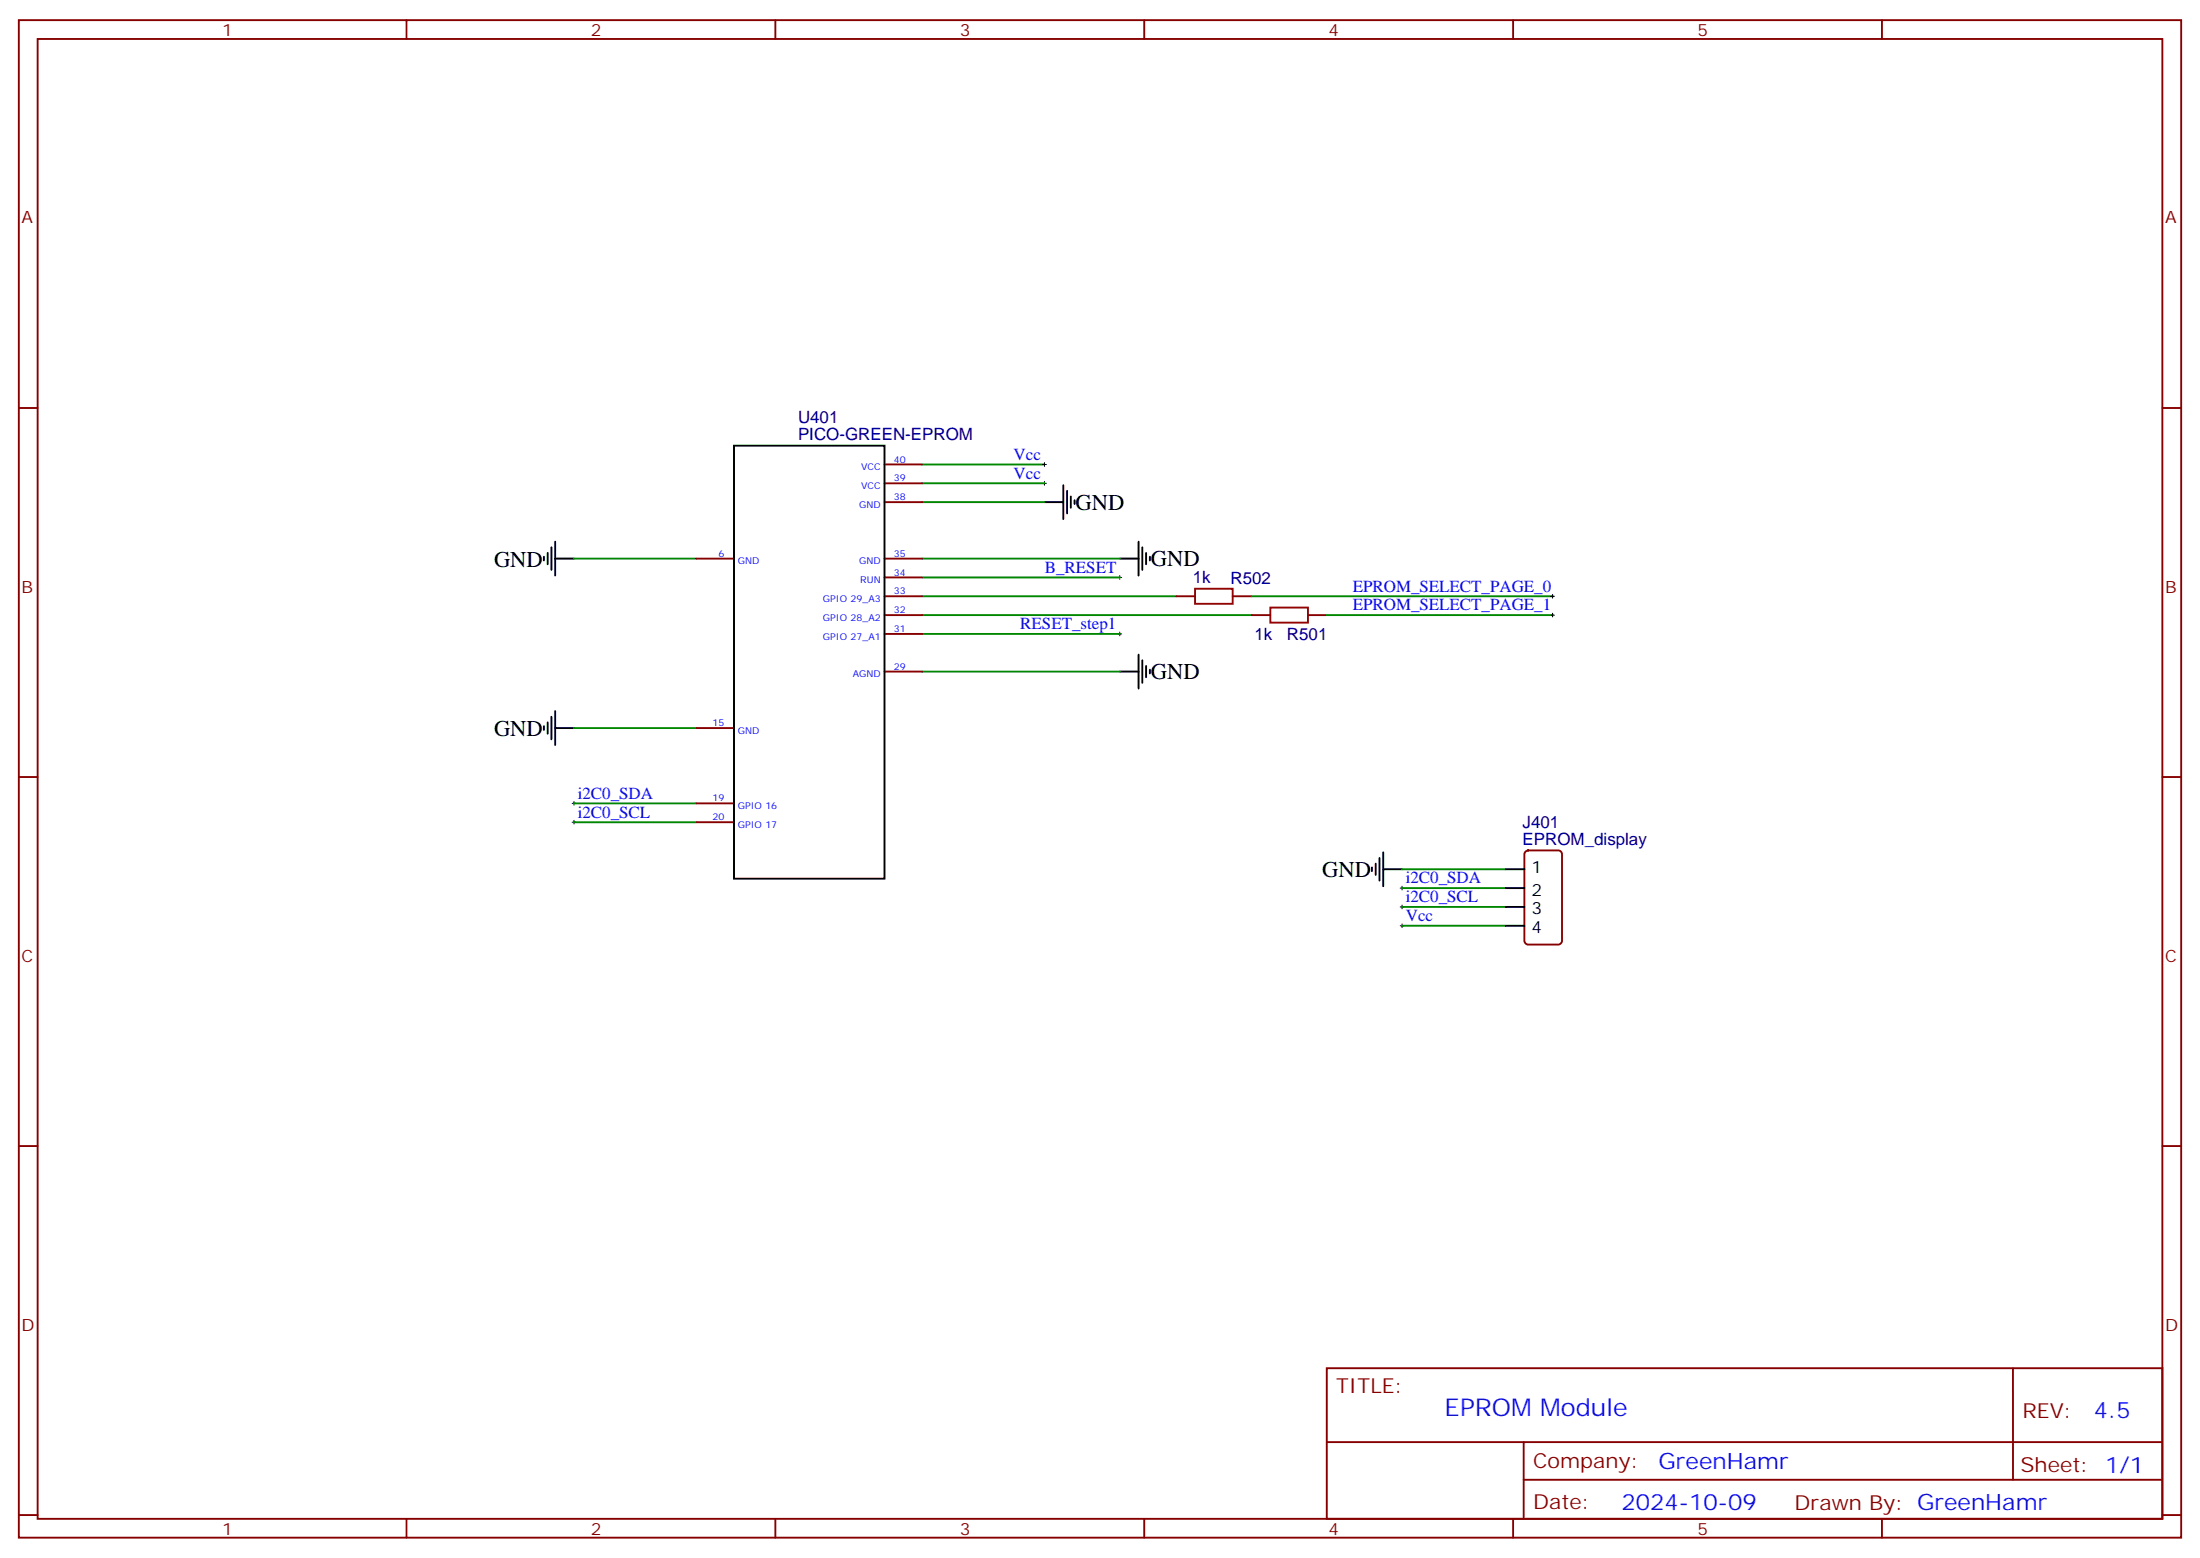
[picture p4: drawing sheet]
<svg xmlns="http://www.w3.org/2000/svg" width="412mm" height="292mm" viewBox="0 0 412 292" stroke-linecap="round" stroke-linejoin="round" font-family="sans-serif">
<g fill="none" stroke="#870000" stroke-width=".35">
<path d="M3.5 3.8h405.4v284.3h-405.4zM7.1 7.3h398.2v277.3h-398.2zM76.2 3.8v3.5M145.3 3.8v3.5M214.5 3.8v3.5M283.6 3.8v3.5M352.8 3.8v3.5M3.5 76.4h3.6M405.3 76.4h3.6M165.8 94.1h7.1M165.8 90.6h7.1M165.8 87h7.1"/>
<path d="M130.5 104.7h7.1M165.8 115.3h7.1M165.8 111.7h7.1M165.8 104.7h7.1M165.8 118.8h7.1M165.8 108.2h7.1M220.5 111.7h3.5M231.1 111.7h3.5M234.6 115.3h3.5M245.2 115.3h3.5M130.5 136.4h7.1M165.8 125.8h7.1"/>
<path d="M3.5 145.6h3.6M130.5 150.5h7.1M130.5 154.1h7.1M286 159.6l.5-.3h5.6a.71 .71 0 0 1 .7 .8v16.2a.76 .76 0 0 1-.7 .7h-5.6a.76 .76 0 0 1-.7-.7v-16.2zM405.3 145.6h3.6M3.5 214.7h3.6M405.3 214.7h3.6M248.7 256.4h156.6v28.2h-156.6zM377.3 256.4v20.9M248.7 270.2h156.5M285.6 277.3h119.6M285.6 270.2v14.1"/>
<path d="M3.5 283.9h3.6M76.2 284.6v3.5M145.3 284.6v3.5M214.5 284.6v3.5M283.6 284.6v3.5M352.8 284.6v3.5M405.3 283.9h3.6"/>
</g>
<g fill="none" stroke="#000" stroke-width=".19">
<path d="M195.4 90.6h.7M195.4 87h.7M195.8 86.7v.7M195.8 90.2v.7M209.5 118.8h.8M209.5 108.2h.8M209.9 107.8v.7M209.9 118.4v.7M290.7 111.7h.7M290.7 115.3h.7M291 111.4v.7M291 114.9v.7"/>
<path d="M107.2 154.1h.7M107.2 150.5h.7M107.6 150.2v.7M107.6 153.7v.7M262.5 166.4h.7M262.5 169.9h.7M262.5 173.5h.7M262.8 166.1v.7M262.8 169.6v.7M262.8 173.1v.7"/>
</g>
<g fill="none" stroke="#000" stroke-width=".35">
<path d="M137.6 83.5h28.2v81.1h-28.2zM195.8 94.1h3.5M199.3 90.9v6.4M200 92v4.2M200.7 93v2.1M201.4 93.7v.7M102 104.3v.7M102.7 103.6v2.1M103.4 102.6v4.2M104.1 104.7h3.5M104.1 101.5v6.3M209.9 104.7h3.5"/>
<path d="M213.4 101.5v6.3M214.1 102.6v4.2M214.8 103.6v2.1M215.5 104.3v.7M102 136.1v.7M102.7 135.4v2.1M103.4 134.3v4.2M104.1 136.4h3.5M104.1 133.2v6.4M209.9 125.8h3.5M213.4 122.7v6.3M214.1 123.7v4.3"/>
<path d="M214.8 124.8v2.1M215.5 125.5v.7M259.3 159.7v6.4M257.2 162.5v.7M257.9 161.8v2.1M258.6 160.8v4.2M259.3 162.9h3.5M282.2 162.9h3.6M282.2 166.4h3.6M282.2 169.9h3.6M282.2 173.5h3.6"/>
</g>
<g fill="none" stroke="#008700" stroke-width=".35">
<path d="M172.9 87h22.9M172.9 90.6h22.9M172.9 94.1h22.9M107.6 104.7h22.9M172.9 104.7h37M172.9 108.2h37M172.9 111.7h47.6M172.9 115.3h61.7M172.9 118.8h37M234.6 111.7h56.4M248.7 115.3h42.3M107.6 136.4h22.9"/>
<path d="M172.9 125.8h37M107.6 150.5h22.9M107.6 154.1h22.9M262.8 166.4h19.4M262.8 169.9h19.4M262.8 173.5h19.4M262.8 162.9h19.4"/>
</g>
<path d="M224 110.3h7.1v2.8h-7.1zM238.1 113.8h7.1v2.9h-7.1z" fill="none" stroke="#a10000" stroke-width=".35"/>
<text font-size="4.6" fill="#00f" x="270.8" y="265.4">EPROM Module</text>
<g font-size="4.2">
<text x="201.6" y="95.5">GND</text>
<text x="92.6" y="106.1">GND</text>
<text x="215.7" y="106.1">GND</text>
<text x="215.7" y="127.2">GND</text>
<text x="92.6" y="137.9">GND</text>
<text x="247.8" y="164.3">GND</text>
</g>
<g font-size="4.2" fill="#00f">
<text x="392.5" y="265.6">4.5</text>
<text x="310.9" y="275.2">GreenHamr</text>
<text x="304" y="283">2024-10-09</text>
</g>
<g font-size="3.9" fill="#800">
<text x="250.5" y="260.9">TITLE:</text>
<text x="379.1" y="265.6">REV:</text>
<text x="287.4" y="275.1">Company:</text>
<text x="378.7" y="275.8">Sheet: 1/1</text>
<text x="287.4" y="282.8">Date:</text>
<text x="336.4" y="282.9">Drawn By: GreenHamr</text>
</g>
<g font-size="3.2" fill="#800">
<text x="41.6" y="6.8">1</text>
<text x="110.8" y="6.8">2</text>
<text x="179.9" y="6.8">3</text>
<text x="249.1" y="6.8">4</text>
<text x="318.2" y="6.8">5</text>
<text x="4.1" y="41.9">A</text>
<text x="405.9" y="41.9">A</text>
<text x="4.1" y="111">B</text>
<text x="405.9" y="111">B</text>
<text x="4.1" y="180.2">C</text>
<text x="405.9" y="180.2">C</text>
<text x="4.1" y="249.3">D</text>
<text x="405.9" y="249.3">D</text>
<text x="41.6" y="287.6">1</text>
<text x="110.8" y="287.6">2</text>
<text x="179.9" y="287.6">3</text>
<text x="249.1" y="287.6">4</text>
<text x="318.2" y="287.6">5</text>
</g>
<g font-size="3.2" fill="#000080">
<text x="149.6" y="82.4">PICO-GREEN-EPROM</text>
<text x="149.6" y="79.2">U401</text>
<text x="223.6" y="109.3">1k</text>
<text x="230.7" y="109.4">R502</text>
<text x="235.2" y="119.9">1k</text>
<text x="241.2" y="119.9">R501</text>
<text x="285.4" y="155.1">J401</text>
<text x="285.4" y="158.3">EPROM_display</text>
</g>
<g font-size="3.2" fill="#00f">
<text x="190" y="89.7">Vcc</text>
<text x="190" y="86.1">Vcc</text>
<text x="195.9" y="107.3">B_RESET</text>
<text x="253.6" y="110.8">EPROM_SELECT_PAGE_0</text>
<text x="191.3" y="117.9">RESET_step1</text>
<text x="253.6" y="114.4">EPROM_SELECT_PAGE_1</text>
<text x="108.3" y="149.6">i2C0_SDA</text>
<text x="108.3" y="153.2">i2C0_SCL</text>
<text x="263.5" y="165.5">i2C0_SDA</text>
<text x="263.5" y="169.1">i2C0_SCL</text>
<text x="263.5" y="172.6">Vcc</text>
</g>
<g font-size="3.2">
<text x="287.1" y="163.6">1</text>
<text x="287.1" y="167.8">2</text>
<text x="287.1" y="171.3">3</text>
<text x="287.1" y="174.9">4</text>
</g>
<g font-size="1.8" fill="#00f">
<text x="161.4" y="88.1">VCC</text>
<text x="167.6" y="86.7">40</text>
<text x="161.1" y="95.1">GND</text>
<text x="161.4" y="91.6">VCC</text>
<text x="167.6" y="93.7">38</text>
<text x="167.6" y="90.2">39</text>
<text x="134.7" y="104.3">6</text>
<text x="138.3" y="105.7">GND</text>
<text x="161.1" y="105.7">GND</text>
<text x="167.6" y="107.8">34</text>
<text x="167.6" y="104.3">35</text>
<text x="154.2" y="112.8">GPIO 29_A3</text>
<text x="161.3" y="109.3">RUN</text>
<text x="167.6" y="111.4">33</text>
<text x="154.2" y="119.8">GPIO 27_A1</text>
<text x="154.2" y="116.3">GPIO 28_A2</text>
<text x="167.6" y="118.4">31</text>
<text x="167.6" y="114.9">32</text>
<text x="167.6" y="125.5">29</text>
<text x="159.9" y="126.9">AGND</text>
<text x="133.6" y="136.1">15</text>
<text x="138.3" y="137.5">GND</text>
<text x="133.6" y="150.2">19</text>
<text x="133.6" y="153.7">20</text>
<text x="138.3" y="151.6">GPIO 16</text>
<text x="138.3" y="155.1">GPIO 17</text>
</g>
</svg>
